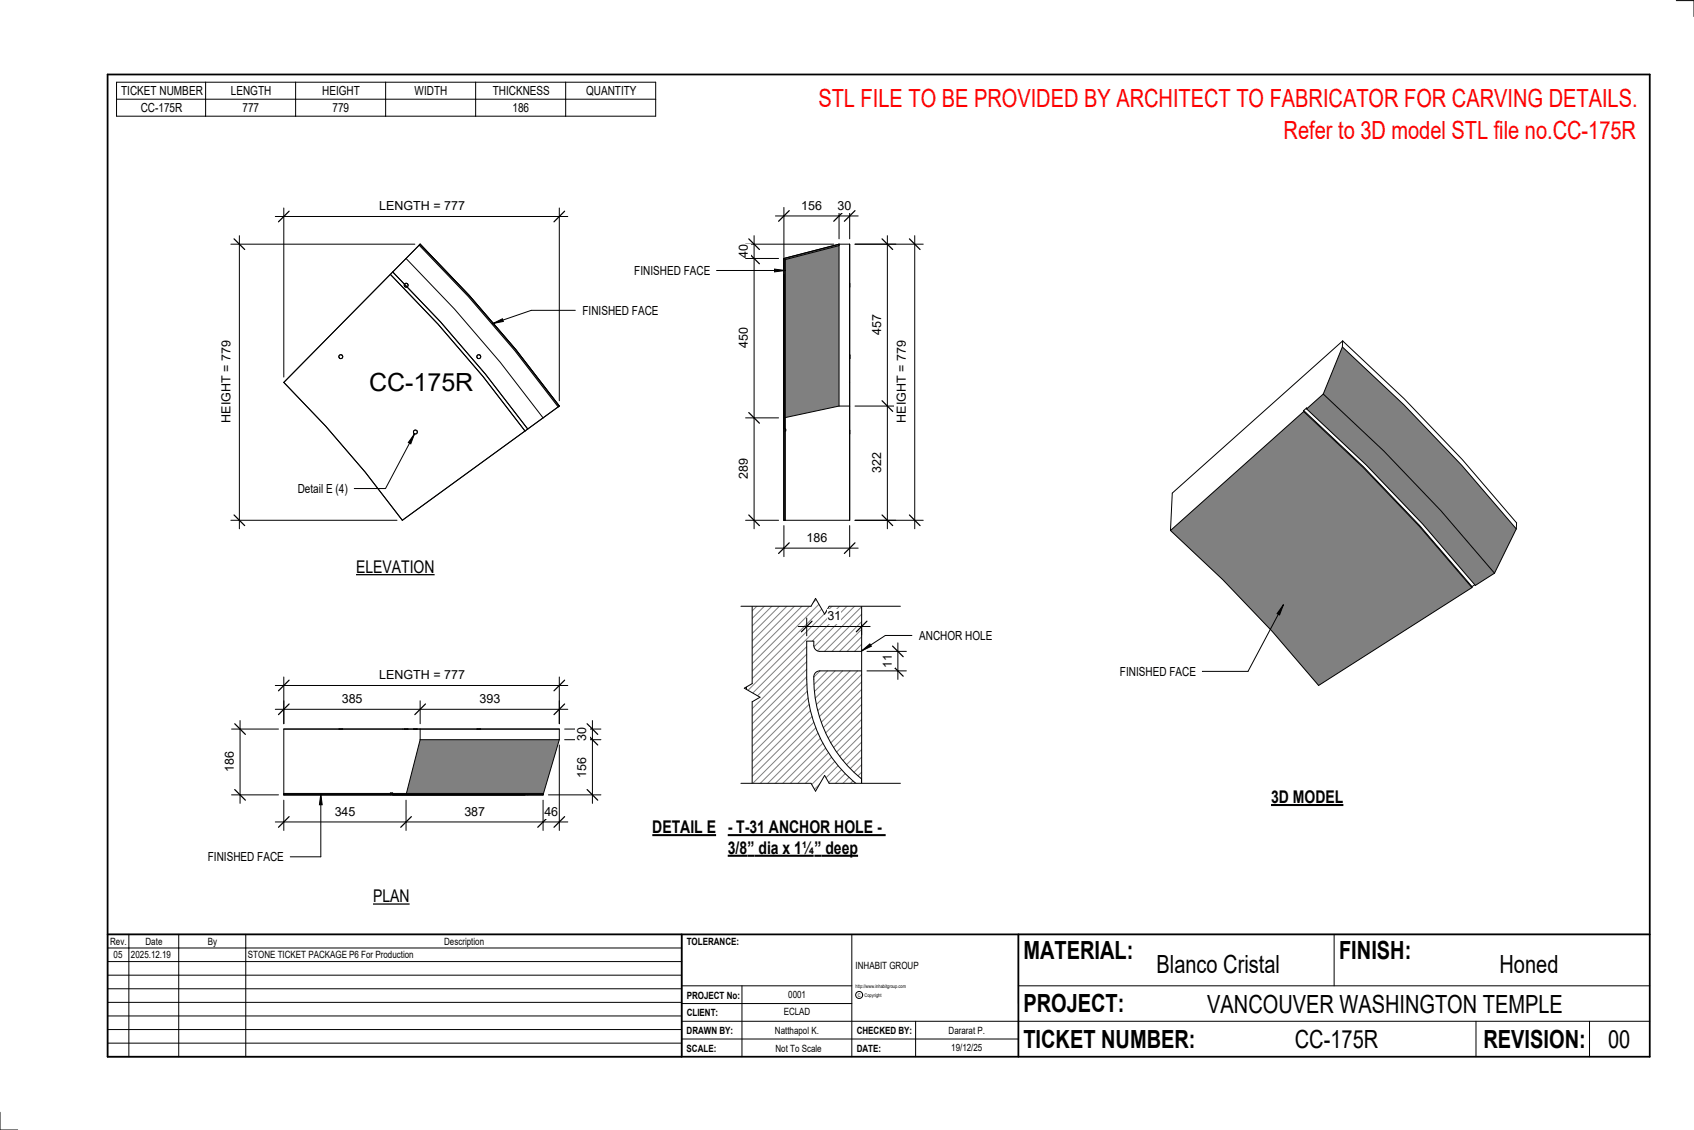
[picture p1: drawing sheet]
<svg xmlns="http://www.w3.org/2000/svg" width="914mm" height="610mm" viewBox="0 0 914 610" stroke-linecap="round" stroke-linejoin="round" font-family="sans-serif">
<g fill="#808080">
<path d="M632 286l72-64 32 30 30 32 29 33-83 53-25-29-27-28z"/>
<path d="M725 187l33 31 31 33 29 34-11 24a830 830 0 0 0-93-96z"/>
<path d="M705 221l9-8 33 30 31 33 29 33-11 7-28-33-30-32z"/>
</g>
<g fill="none" stroke="#000" stroke-width=".54">
<path d="M725 187l-11 26M725 187l33 31 31 33 29 34M725 184l33 31 31 33 30 34-1 3M725 184l-92 82-1 20M725 184v3M714 213l33 30 31 33 29 33M714 213l-9 8M704 222l32 30 30 32 29 33M704 222l-72 64M704 221l32 31 30 31 29 33M704 221v1M705 221l33 30 30 32 28 33 11-7"/>
<path d="M705 221v-1l-1 1M632 286l28 27 27 28 25 29 83-53M818 285l-11 24M795 316v1M796 315l-1 1"/>
</g>
<path d="M424 140l29-7v86l-29 6z" fill="#808080"/>
<path d="M423 139l30-7v1l-29 7v141h-1z" fill="#7c7c7c"/>
<g fill="none" stroke="#000" stroke-width=".54">
<path d="M423 139v86M423 139v142M453 132l-30 7M453 132v87M453 132h6M453 132v1l-29 7v141M459 132v87M459 132v149M423 148v85M423 147v84M459 153v2zM459 191v2z"/>
<path d="M423 206v75M453 219l-29 6M453 219h6M459 219v62M424 231v2M459 232v2zM423 281h36"/>
</g>
<path d="M226 132h1l26 27 25 30 24 30-1 1-23-31-25-29z" fill="#7c7c7c"/>
<g fill="none" stroke="#000" stroke-width=".54">
<path d="M227 132l-74 74 23 24 21 25 20 26 85-62M227 132l26 27 25 30 24 30M227 132l-8 7 26 28 25 28 23 30 9-6M227 132h-1l27 28 25 29 23 31M211 148l25 27 25 28 22 30M212 147l26 27 24 28 23 29"/>
<circle cx="219" cy="154" r="1.1"/>
<circle cx="184" cy="192" r="1.1"/>
<circle cx="258" cy="192" r="1.1"/>
<circle cx="224" cy="233" r="1.1"/>
</g>
<path d="M227 399h75l-9 29h-74z" fill="#808080"/>
<path d="M153 428h140v1h-140z" fill="#7c7c7c"/>
<g fill="none" stroke="#000" stroke-width=".54">
<path d="M153 393h64M153 393h149M153 393v36M183 393h2zM218 393h2zM223 393h2zM227 399l-8 29M227 399h75M257 393h2zM302 393h-75v6M302 399l-9 30M302 393v6"/>
<path d="M153 429h64M153 429h140M153 428h140v1M211 429h72M211 428h1M212 429h73M219 429h74"/>
</g>
<path d="M403 322h62v29h-23l-2-1-1-4h-4a116 116 0 0 0 4 43 73 73 0 0 0 26 36v-5a67 67 0 0 1-25-56l1-2h1h23v65h-62z" fill="#fff"/>
<g fill="none" stroke="#808080" stroke-width=".54">
<path d="M406 322l-3 3M410 322l-7 7M414 322l-11 11M418 322l-15 15M422 322l-19 19M426 322l-23 23M430 322l-27 27M434 322l-31 31M438 322l-35 35M442 322l-39 39M446 322l-43 43M450 322l-47 47"/>
<path d="M454 322l-51 51M458 322l-55 55M462 322l-24 24M465 323l-26 26M465 327l-24 24M465 331l-20 20M465 335l-16 16M465 339l-12 12M435 349l-32 32M435 353l-32 32M435 357l-32 32M465 344l-8 7"/>
<path d="M465 348l-4 3M435 361l-32 33M435 365l-32 33M436 369l-33 33M436 373l-33 33M436 376l-33 34M437 380l-34 34M443 362l-4 3M447 362l-8 7M451 362l-11 11M455 362l-15 15M459 362l-18 18"/>
<path d="M463 362l-22 21M465 364l-23 23M465 368l-22 22M465 372l-21 21M465 376l-19 19M437 383l-34 35M438 387l-35 35M439 390l-36 36M440 393l-34 34M442 395l-32 32M443 398l-29 29M465 380l-18 18"/>
<path d="M465 384l-17 17M465 388l-15 15M465 392l-13 14M465 396l-12 12M444 401l-26 26M446 404l-24 23M447 406l-21 21M449 408l-19 19M451 411l-17 16M452 413l-14 14M454 415l-12 12M456 417l-10 10"/>
<path d="M458 419l-8 8M465 400l-10 10M465 404l-8 9M465 408l-6 7M465 413l-4 4M465 417l-2 2M460 421l-5 6M463 423l-4 4M465 421h.1M465 425l-2 2"/>
</g>
<path d="M462 132h22M479 127v158M462 219h22M462 281h22M403 322h62v105h-62zM465 351h-23l-2-1-1-4h-4a116 116 0 0 0 4 43 73 73 0 0 0 26 36v-5a67 67 0 0 1-25-56l1-2h1h23" fill="none" stroke="#000" stroke-width=".54"/>
<path d="M476 129l6 6M476 216l6 6M476 278l6 6" fill="none" stroke="#000" stroke-width=".67"/>
<g fill="#fff">
<path d="M470 244h7v11h-7z"/>
<path d="M470 170h7v11h-7z"/>
</g>
<path d="M462 132h36M494 127v158M462 281h36" fill="none" stroke="#000" stroke-width=".54"/>
<path d="M491 129l6 6M491 278l6 6" fill="none" stroke="#000" stroke-width=".67"/>
<path d="M483 184h8v44h-8z" fill="#fff"/>
<path d="M402 132h48M402 139h18M407 127v158M402 225h18M402 281h18" fill="none" stroke="#000" stroke-width=".54"/>
<path d="M404 129l6 6M404 137l6 5M404 223l6 5M404 278l6 6" fill="none" stroke="#000" stroke-width=".67"/>
<g fill="#fff">
<path d="M398 248h7v11h-7z"/>
<path d="M398 177h7v11h-7z"/>
<path d="M398 132h7v7h-7z"/>
</g>
<path d="M419 117h44M423 112v33M453 112v17M459 112v17" fill="none" stroke="#000" stroke-width=".54"/>
<path d="M426 114l-6 5M456 114l-6 5M462 114l-6 5" fill="none" stroke="#000" stroke-width=".67"/>
<g fill="#fff">
<path d="M452 107h7v8h-7z"/>
<path d="M433 107h11v8h-11z"/>
</g>
<path d="M419 296h44M423 284v16M459 284v16" fill="none" stroke="#000" stroke-width=".54"/>
<path d="M426 293l-6 6M462 293l-6 6" fill="none" stroke="#000" stroke-width=".67"/>
<path d="M435 286h11v8h-11z" fill="#fff"/>
<path d="M224 234l-2 5h-2zM224 234l-16 30h-17" fill="none" stroke="#000" stroke-width=".54"/>
<path d="M224 234l-2 5h-2z" fill="#000"/>
<path d="M161 260h26v7h-26z" fill="#fff"/>
<path d="M149 117h157M153 112v91M302 112v104" fill="none" stroke="#000" stroke-width=".54"/>
<path d="M156 114l-6 6M305 114l-6 6" fill="none" stroke="#000" stroke-width=".67"/>
<path d="M205 107h46v8h-46z" fill="#fff"/>
<path d="M125 132h99M129 127v158M125 281h89" fill="none" stroke="#000" stroke-width=".54"/>
<path d="M126 129l6 6M126 278l6 6" fill="none" stroke="#000" stroke-width=".67"/>
<g fill="#fff">
<path d="M118 184h8v44h-8z"/>
<path d="M199 199h57v15h-57z"/>
</g>
<path d="M125 393h25M130 389v44M125 429h25" fill="none" stroke="#000" stroke-width=".54"/>
<path d="M127 390l5 6M127 426l5 6" fill="none" stroke="#000" stroke-width=".67"/>
<path d="M120 406h8v11h-8z" fill="#fff"/>
<path d="M153 378v12M227 378v12M302 378v12M149 383h157" fill="none" stroke="#000" stroke-width=".54"/>
<path d="M156 380l-6 6M230 380l-6 6M305 380l-6 6" fill="none" stroke="#000" stroke-width=".67"/>
<g fill="#fff">
<path d="M259 373h11v8h-11z"/>
<path d="M184 373h11v8h-11z"/>
</g>
<path d="M149 370h157M153 365v25M302 365v25" fill="none" stroke="#000" stroke-width=".54"/>
<path d="M156 367l-6 6M305 367l-6 6" fill="none" stroke="#000" stroke-width=".67"/>
<path d="M205 360h46v8h-46z" fill="#fff"/>
<path d="M305 399h19M305 393h19M320 389v44M296 429h28" fill="none" stroke="#000" stroke-width=".54"/>
<path d="M317 396l6 6M317 390l6 6M317 426l6 6" fill="none" stroke="#000" stroke-width=".67"/>
<g fill="#fff">
<path d="M310 393h8v7h-8z"/>
<path d="M310 408h8v11h-8z"/>
</g>
<path d="M302 402v46M153 432v16M219 432v16M293 432v16M149 443h157" fill="none" stroke="#000" stroke-width=".54"/>
<path d="M156 441l-6 5M222 441l-6 5M296 441l-6 5M305 441l-6 5" fill="none" stroke="#000" stroke-width=".67"/>
<g fill="#fff">
<path d="M294 434h7v8h-7z"/>
<path d="M251 434h11v8h-11z"/>
<path d="M181 434h11v8h-11z"/>
<path d="M399 321h7v48l-4 2 8 5-4 3v48h-7z"/>
</g>
<path d="M406 321v48l-4 2 8 5-4 3v48M465 351l5-4v2zM492 343h-14l-13 8" fill="none" stroke="#000" stroke-width=".54"/>
<path d="M465 351l5-4v2z" fill="#000"/>
<g fill="#fff">
<path d="M496 339h39v8h-39z"/>
<path d="M400 320h86v7h-38l-3 4-5-8-2 4h-38z"/>
</g>
<path d="M400 327h38l2-4 5 8 3-4h38" fill="none" stroke="#000" stroke-width=".54"/>
<path d="M400 423h38l2 4 5-9 3 5h38v6h-86z" fill="#fff"/>
<path d="M468 351h21M485 347v20M468 362h21M400 423h38l2 4 5-9 3 5h38" fill="none" stroke="#000" stroke-width=".54"/>
<path d="M482 359l6 6M482 349l6 5" fill="none" stroke="#000" stroke-width=".67"/>
<path d="M475 353h8v7h-8z" fill="#fff"/>
<path d="M431 338h39M435 333v10M465 337v6" fill="none" stroke="#000" stroke-width=".54"/>
<path d="M438 335l-5 6M468 335l-6 6" fill="none" stroke="#000" stroke-width=".67"/>
<g fill="#fff">
<path d="M447 329h7v7h-7z"/>
<path d="M352 441h35v11h-35z"/>
</g>
<path d="M352 451h35" fill="none" stroke="#000" stroke-width="1.1" stroke-linecap="butt"/>
<g fill="#fff">
<path d="M393 441h85v11h-85z"/>
<path d="M393 452h10v11h-10z"/>
<path d="M403 452h4v11h-4z"/>
<path d="M407 452h33v11h-33z"/>
<path d="M440 452h3v11h-3z"/>
<path d="M443 452h20v11h-20z"/>
</g>
<path d="M393 451h85M393 462h46M440 462h23" fill="none" stroke="#000" stroke-width="1.1" stroke-linecap="butt"/>
<g fill="none" stroke="#000" stroke-width=".54">
<path d="M905 0h9v9M460 504v66M720 504v28M891 504h-341v37M368 532h92M401 532v38M550 532h341M368 551h523M368 541h92M494 551v19M797 551v19M858 551v19"/>
<path d="M368 561h182M0 600v10h10"/>
<circle cx="464" cy="537" r="1.9"/>
</g>
<path d="M58 40h833v530h-833zM58 504h833M368 504v66M550 504v66" fill="none" stroke="#000" stroke-width=".96"/>
<g fill="#fff">
<path d="M652 534h192v15h-192z"/>
<path d="M513 562h17v6h-17z"/>
<path d="M425 533h10v6h-10z"/>
<path d="M423 543h15v6h-15z"/>
<path d="M418 553h24v6h-24z"/>
<path d="M624 513h68v15h-68z"/>
<path d="M809 513h33v15h-33z"/>
<path d="M512 553h20v6h-20z"/>
<path d="M699 553h45v15h-45z"/>
<path d="M442 45h443v16h-443z"/>
<path d="M868 553h12v15h-12z"/>
<path d="M61 512h5v6h-5z"/>
<path d="M693 63h192v15h-192z"/>
<path d="M192 301h43v10h-43z"/>
</g>
<path d="M192 310h43" fill="none" stroke="#000" stroke-width=".69" stroke-linecap="butt"/>
<path d="M201 478h20v11h-20z" fill="#fff"/>
<path d="M201 488h20" fill="none" stroke="#000" stroke-width=".69" stroke-linecap="butt"/>
<path d="M686 424h39v12h-39z" fill="#fff"/>
<path d="M686 434h39" fill="none" stroke="#000" stroke-width="1.1" stroke-linecap="butt"/>
<g fill="none" stroke="#000" stroke-width=".54">
<path d="M63 44h291v19h-291zM63 54h291M111 44v19M160 44v19M208 44v19M257 44v19M305 44v19M387 146h37M418 145l6 1-6 1zM58 504h310v66h-310zM58 519h310M58 511h310"/>
<path d="M70 504v66M96 504v66M133 504v66M58 533h310M58 526h310M58 555h310M58 548h310M58 541h310M58 563h310"/>
</g>
<path d="M418 145l6 1-6 1z" fill="#000"/>
<path d="M342 142h41v8h-41z" fill="#fff"/>
<path d="M693 326l-2 6-2-1zM693 326l-19 36h-25" fill="none" stroke="#000" stroke-width=".54"/>
<path d="M693 326l-2 6-2-1z" fill="#000"/>
<path d="M605 359h40v7h-40z" fill="#fff"/>
<path d="M173 428l1 6h-2z" fill="#000"/>
<path d="M173 428l1 6h-2zM173 428v34h-16" fill="none" stroke="#000" stroke-width=".54"/>
<path d="M112 459h41v7h-41z" fill="#fff"/>
<path d="M266 175l5-3 1 1z" fill="#000"/>
<path d="M266 175l5-3 1 1zM311 167h-24l-21 8" fill="none" stroke="#000" stroke-width=".54"/>
<path d="M314 164h41v7h-41z" fill="#fff"/>
<g font-size="13.5" fill="#f00">
<text x="442" y="58">STL FILE TO BE PROVIDED BY ARCHITECT TO FABRICATOR FOR CARVING DETAILS.</text>
<text x="693" y="75">Refer to 3D model STL file no.CC-175R</text>
</g>
<g font-size="13.5">
<text x="199" y="211">CC-175R</text>
<text x="552" y="517">MATERIAL:</text>
<text x="723" y="517">FINISH:</text>
<text x="624" y="525">Blanco Cristal</text>
<text x="809" y="525">Honed</text>
<text x="552" y="546">PROJECT:</text>
<text x="652" y="546">VANCOUVER WASHINGTON TEMPLE</text>
<text x="552" y="565">TICKET NUMBER:</text>
<text x="699" y="565">CC-175R</text>
<text x="801" y="565">REVISION:</text>
<text x="868" y="565">00</text>
</g>
<g font-size="9.4">
<text x="192" y="309">ELEVATION</text>
<text x="686" y="433">3D MODEL</text>
<text x="352" y="449">DETAIL E</text>
<text x="393" y="449">- T-31 ANCHOR HOLE -</text>
<text x="393" y="461">3/8</text>
<text x="403" y="461">”</text>
<text x="409" y="461">dia x 1¼</text>
<text x="440" y="461">”</text>
<text x="446" y="461">deep</text>
<text x="201" y="487">PLAN</text>
</g>
<g font-size="6.7">
<text x="65" y="51">TICKET NUMBER</text>
<text x="125" y="51">LENGTH</text>
<text x="174" y="51">HEIGHT</text>
<text x="224" y="51">WIDTH</text>
<text x="266" y="51">THICKNESS</text>
<text x="316" y="51">QUANTITY</text>
<text x="76" y="60">CC-175R</text>
<text x="131" y="60">777</text>
<text x="179" y="60">779</text>
<text x="277" y="60">186</text>
<text x="205" y="113">LENGTH = 777</text>
<text x="433" y="113">156</text>
<text x="452" y="113">30</text>
<text x="404" y="139" transform="rotate(-90 404 139)">40</text>
<text x="342" y="148">FINISHED FACE</text>
<text x="314" y="170">FINISHED FACE</text>
<text x="476" y="181" transform="rotate(-90 476 181)">457</text>
<text x="404" y="188" transform="rotate(-90 404 188)">450</text>
<text x="124" y="228" transform="rotate(-90 124 228)">HEIGHT = 779</text>
<text x="489" y="228" transform="rotate(-90 489 228)">HEIGHT = 779</text>
<text x="476" y="255" transform="rotate(-90 476 255)">322</text>
<text x="404" y="259" transform="rotate(-90 404 259)">289</text>
<text x="161" y="266">Detail E (4)</text>
<text x="435" y="292">186</text>
<text x="447" y="335">31</text>
<text x="496" y="345">ANCHOR HOLE</text>
<text x="481" y="360" transform="rotate(-90 481 360)">11</text>
<text x="605" y="365">FINISHED FACE</text>
<text x="205" y="366">LENGTH = 777</text>
<text x="184" y="379">385</text>
<text x="259" y="379">393</text>
<text x="316" y="400" transform="rotate(-90 316 400)">30</text>
<text x="126" y="417" transform="rotate(-90 126 417)">186</text>
<text x="316" y="419" transform="rotate(-90 316 419)">156</text>
<text x="181" y="440">345</text>
<text x="251" y="440">387</text>
<text x="294" y="440">46</text>
<text x="112" y="465">FINISHED FACE</text>
</g>
<g font-size="5.4">
<text x="59" y="510">Rev.</text>
<text x="79" y="510">Date</text>
<text x="112" y="510">By</text>
<text x="240" y="510">Description</text>
<text x="371" y="510">TOLERANCE:</text>
<text x="61" y="517">05</text>
<text x="71" y="517">2025.12.19</text>
<text x="134" y="517">STONE TICKET PACKAGE P6 For Production</text>
<text x="462" y="523">INHABIT GROUP</text>
<text x="371" y="539">PROJECT No:</text>
<text x="425" y="538">0001</text>
<text x="371" y="548">CLIENT:</text>
<text x="423" y="548">ECLAD</text>
<text x="371" y="558">DRAWN BY:</text>
<text x="418" y="558">Natthapol K.</text>
<text x="462" y="558">CHECKED BY:</text>
<text x="512" y="558">Dararat P.</text>
<text x="371" y="567">SCALE:</text>
<text x="419" y="567">Not To Scale</text>
<text x="462" y="567">DATE:</text>
<text x="513" y="567">19/12/25</text>
</g>
<g font-size="2.7">
<text x="462" y="533">http://www.inhabitgroup.com</text>
<text x="463" y="538">C</text>
<text x="467" y="538">Copyright</text>
</g>
</svg>
